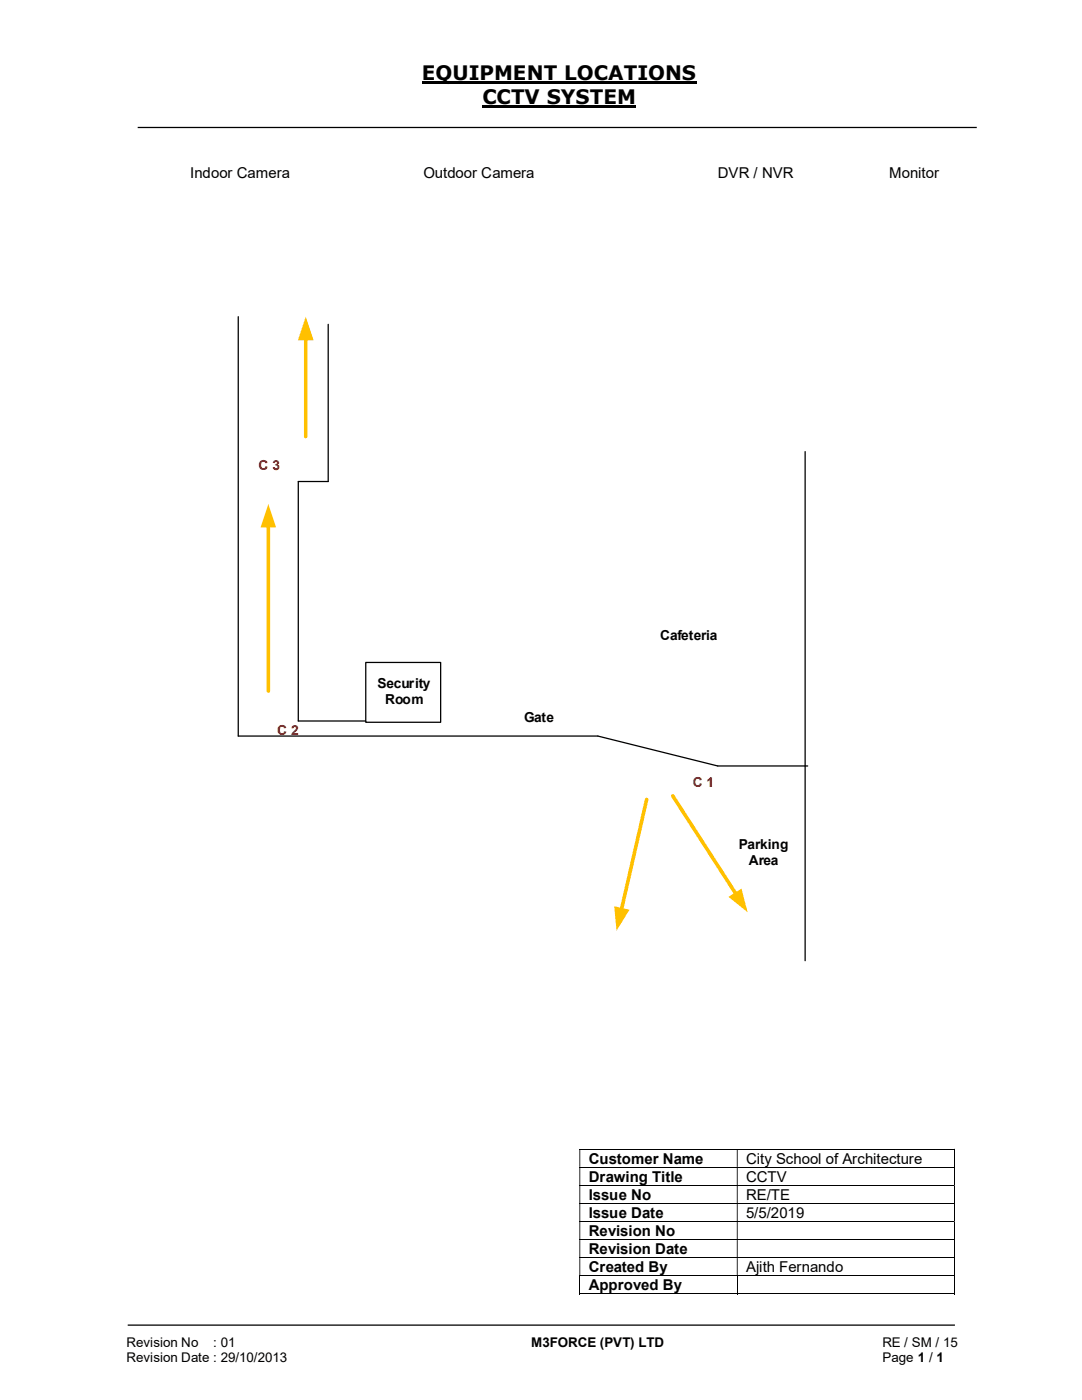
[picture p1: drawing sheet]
<svg xmlns="http://www.w3.org/2000/svg" width="216mm" height="279mm" viewBox="0 0 216 279" stroke-linecap="round" stroke-linejoin="round" font-family="sans-serif">
<path d="M84.2 16.5h54.8M96.3 21.3h30.7" fill="none" stroke="#000" stroke-width=".42"/>
<path d="M27.5 25.4h167.4M160.7 90.1v101.6M47.5 146.9h71.8l23.9 6h18M59.5 143.9h20.9M25.5 264.5h165" fill="none" stroke="#000" stroke-width=".25"/>
<g fill="none" stroke="#000" stroke-width=".2">
<path d="M115.6 229.4h74.8M115.6 233h74.8M115.6 236.6h74.8M190.5 229.4v3.5M190.5 233v3.5M190.5 236.7v3.4M115.6 240.2h74.8M115.6 243.8h74.8M115.6 247.4h74.8M115.6 251h74.8M115.6 254.6h74.8M115.6 258.2h31.4"/>
<path d="M115.7 254.7v3.6M147.1 254.7v3.6M147.2 258.2h43.2M190.5 240.2v3.5M190.5 243.8v3.5M190.5 247.5v3.4M190.5 251.1v3.5M190.5 254.7v3.6"/>
</g>
<g fill="#000">
<path d="M190.4 229.3h.1v.1h-.1zM115.6 229.4h.2v3.5h-.2zM147 229.4h.2v3.5h-.2z" fill-rule="evenodd"/>
<path d="M190.4 232.9h.1v.1h-.1zM115.6 233h.2v3.5h-.2zM147 233h.2v3.5h-.2z" fill-rule="evenodd"/>
<path d="M190.4 236.5h.1v.2h-.1zM115.6 236.7h.2v3.4h-.2zM147 236.7h.2v3.4h-.2z" fill-rule="evenodd"/>
<path d="M190.4 240.1h.1v.1h-.1zM115.6 240.2h.2v3.5h-.2zM147 240.2h.2v3.5h-.2z" fill-rule="evenodd"/>
<path d="M190.4 243.7h.1v.1h-.1zM115.6 243.8h.2v3.5h-.2zM147 243.8h.2v3.5h-.2z" fill-rule="evenodd"/>
<path d="M190.4 247.3h.1v.2h-.1zM115.6 247.5h.2v3.4h-.2zM147 247.5h.2v3.4h-.2z" fill-rule="evenodd"/>
<path d="M190.4 250.9h.1v.2h-.1zM115.6 251.1h.2v3.5h-.2zM147 251.1h.2v3.5h-.2z" fill-rule="evenodd"/>
</g>
<path d="M190.4 254.6h.1v.1h-.1zM190.4 258.1h.1v.2h-.1z" fill="#000"/>
<path d="M73 132.2h14.9v11.9h-14.9z" fill="#fff"/>
<path d="M73 132.2h14.9v11.9h-14.9z" fill="none" stroke="#000" stroke-width=".25"/>
<path d="M53.6 104.9v33" fill="none" stroke="#ffc000" stroke-width=".72"/>
<path d="M53.6 100.6l1.5 4.6h-3.1z" fill="#ffc000"/>
<path d="M47.5 63.2v83.7M65.5 64.7v31.4h-6v47.8" fill="none" stroke="#000" stroke-width=".25"/>
<path d="M134.2 158.8l12.7 19.7" fill="none" stroke="#ffc000" stroke-width=".72"/>
<path d="M145.4 179l2.6-1.7 1.2 4.8z" fill="#ffc000"/>
<path d="M129 159.6l-5 22" fill="none" stroke="#ffc000" stroke-width=".72"/>
<path d="M122.6 180.8l3 .8-2.6 4.2z" fill="#ffc000"/>
<path d="M61 67.5v19.6" fill="none" stroke="#ffc000" stroke-width=".72"/>
<path d="M61 63.2l1.6 4.7h-3.2z" fill="#ffc000"/>
<g font-size="4">
<text x="84.2" y="16">EQUIPMENT LOCATIONS</text>
<text x="96.3" y="20.8">CCTV SYSTEM</text>
</g>
<g font-size="3">
<text x="38" y="35.5">Indoor Camera</text>
<text x="84.5" y="35.5">Outdoor Camera</text>
<text x="143.3" y="35.5">DVR / NVR</text>
<text x="177.4" y="35.5">Monitor</text>
<text x="117.5" y="232.2">Customer Name</text>
<text x="148.9" y="232.2">City School of Architecture</text>
<text x="117.5" y="235.8">Drawing Title</text>
<text x="117.5" y="239.5">Issue No</text>
<text x="148.9" y="235.8">CCTV</text>
<text x="148.9" y="239.5">RE/TE</text>
<text x="117.5" y="243">Issue Date</text>
<text x="148.9" y="243">5/5/2019</text>
<text x="117.5" y="246.7">Revision No</text>
<text x="117.5" y="250.3">Revision Date</text>
<text x="117.5" y="253.9">Created By</text>
<text x="117.5" y="257.5">Approved By</text>
<text x="148.9" y="253.9">Ajith Fernando</text>
</g>
<g font-size="2.7" fill="#c00000">
<text x="51.6" y="93.7">C 3</text>
<text x="55.3" y="146.7">C 2</text>
<text x="138.3" y="157.1">C 1</text>
</g>
<g font-size="2.7">
<text x="131.7" y="127.7">Cafeteria</text>
<text x="75.4" y="137.2">Security</text>
<text x="76.8" y="140.5">Room</text>
<text x="104.6" y="144.1">Gate</text>
<text x="147.4" y="169.4">Parking</text>
<text x="149.4" y="172.6">Area</text>
<text x="25.2" y="268.8">Revision No</text>
<text x="42.6" y="268.8">: 01</text>
<text x="106" y="268.8">M3FORCE (PVT) LTD</text>
<text x="176.1" y="268.8">RE / SM / 15</text>
<text x="25.2" y="271.8">Revision Date : 29/10/2013</text>
<text x="176.1" y="271.8">Page 1 / 1</text>
</g>
</svg>
